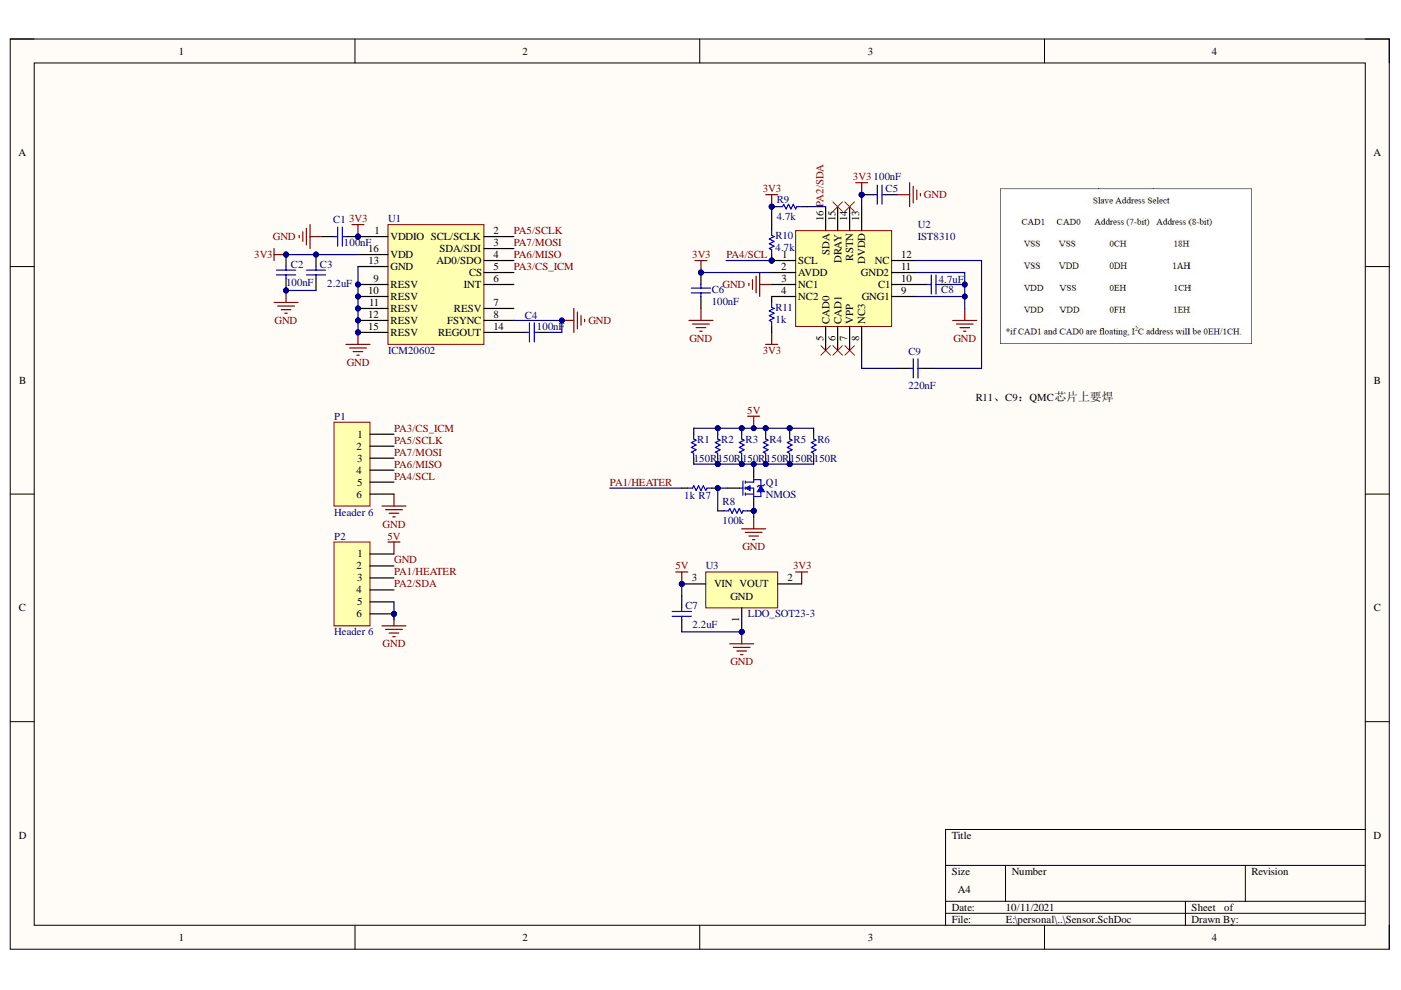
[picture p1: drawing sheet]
# Altium project Sensor0821.PrjPCB
1 sheet, 26 parts. Net scope: global (net labels, ports and power ports of the same name join across sheets).
Board files: ICM_arr.PcbDoc, ICM20602+AK8975.PcbDoc, PCB3.PcbDoc

## Sheet Sensor.SchDoc
size A4

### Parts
C1  100nF  [0402C]
C2  100nF  [0402C]
C3  2.2uF  [0402C]
C4  100nF  [0402C]
C5  100nF  [0402C]
C6  100nF  [0402C]
C7  2.2uF  [0402C]
C8  4.7uF  [0402C]
C9  220nF  [0402C]
P1  Header 6  [HEADER 6x1 _ 1.0mm]
P2  Header 6  [HEADER 6x1 _ 1.0mm]
Q1  NMOS  [SOT-23-3]
R1  150R  [0603R]
R2  150R  [0603R]
R3  150R  [0603R]
R4  150R  [0603R]
R5  150R  [0603R]
R6  150R  [0603R]
R7  1k  [0402R]
R8  100k  [0402R]
R9  4.7k  [0402R]
R10  4.7k  [0402R]
R11  1k  [0402R]
U1  ICM20602  [LGA-16]
U2  IST8310  [LGA16]
U3  LDO_SOT23-3  [SOT-23-3]

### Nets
3V3: C1.2 C2.2 C3.1 C5.2 C6.2 R9.2 R10.2 R11.1 U1.1(VDDIO) U1.16(VDD) U2.2(AVDD) U2.13(DVDD) U3.2(VOUT)
5V: C7.1 P2.1 R1.1 R2.1 R3.1 R4.2 R5.2 R6.2 U3.3(VIN)
GND: C1.1 C2.1 C3.2 C4.2 C5.1 C6.1 C7.2 C8.1 P1.6 P2.2 P2.5 P2.6 Q1.2(S) R8.2 U1.8(FSYNC) U1.9(RESV) U1.10(RESV) U1.11(RESV) U1.12(RESV) U1.13(GND) U1.15(RESV) U2.3(NC1) U2.9(GNG1) U2.11(GND2) U3.1(GND)
PA1/HEATER: P2.3 R7.1
PA2/SDA: P2.4 R9.1 U2.16(SDA)
PA3/CS_ICM: P1.1 U1.5(CS)
PA4/SCL: P1.5 R10.1 U2.1(SCL)
PA5/SCLK: P1.2 U1.2(SCL/SCLK)
PA6/MISO: P1.4 U1.4(AD0/SDO)
PA7/MOSI: P1.3 U1.3(SDA/SDI)
NetC4_1: C4.1 U1.14(REGOUT)
NetC8_2: C8.2 U2.10(C1)
NetC9_1: C9.1 U2.8(NC3)
NetC9_2: C9.2 U2.12(NC)
NetQ1_1: Q1.1(G) R7.2 R8.1
NetQ1_3: Q1.3(D) R1.2 R2.2 R3.2 R4.1 R5.1 R6.1
NetR11_2: R11.2 U2.4(NC2)

Not connected (* = marked no-connect by the designer): U1 6(INT) 7(RESV); U2 5(CAD0)* 6(CAD1)* 7(VPP)* 14(RSTN)* 15(DRAY)*

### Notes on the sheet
- R11、C9：QMC芯片上要焊
